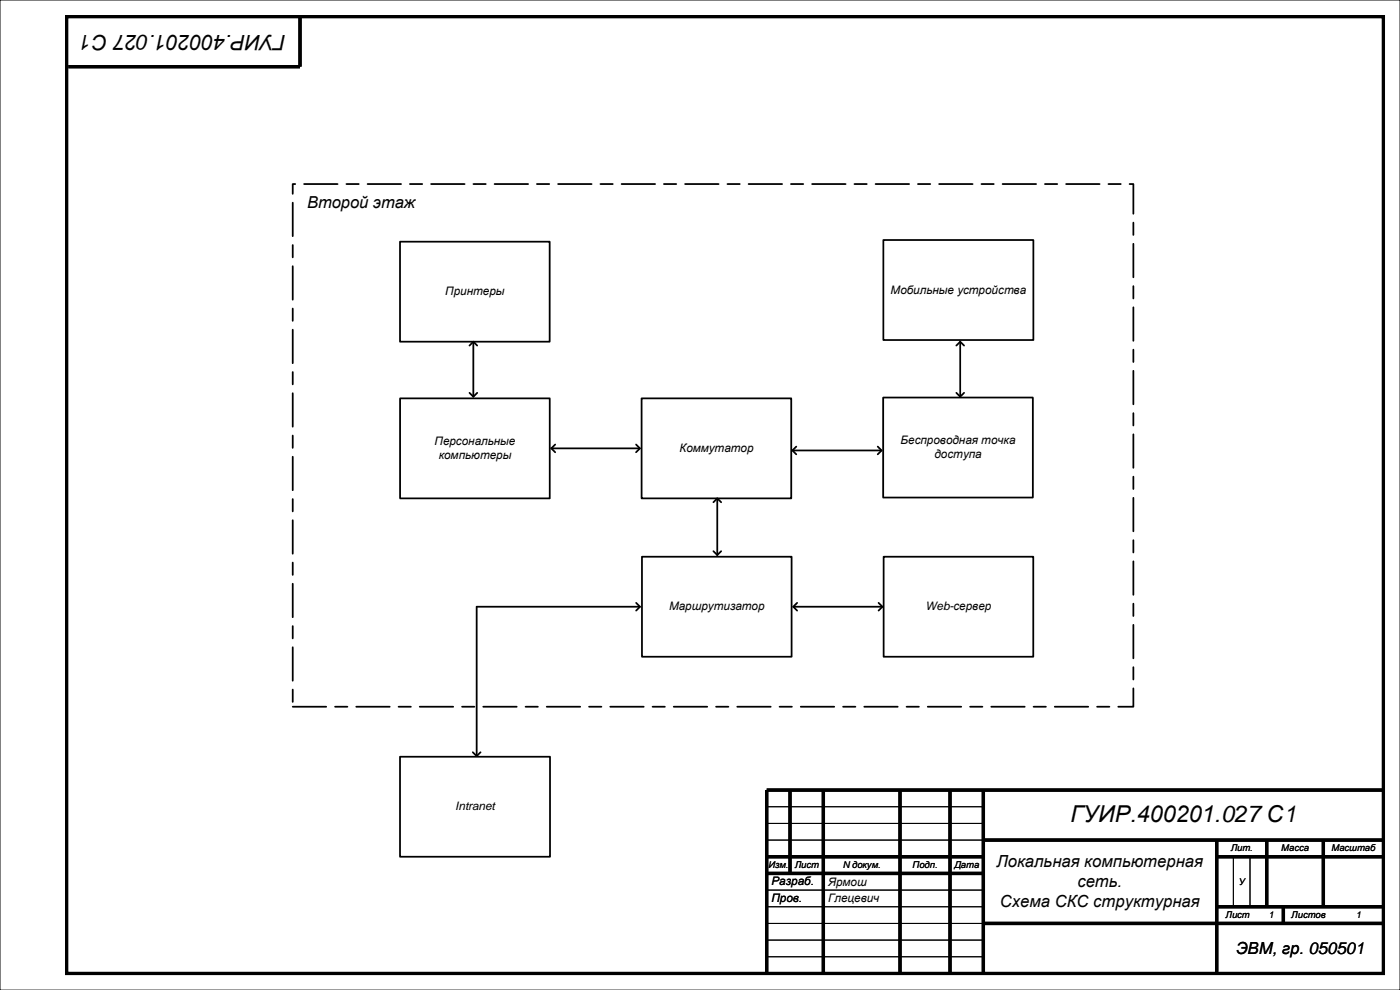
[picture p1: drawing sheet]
<svg xmlns="http://www.w3.org/2000/svg" width="420mm" height="297mm" viewBox="0 0 420 297" stroke-linecap="round" stroke-linejoin="round" font-family="sans-serif">
<path d="M0 0h420v297h-420zM230 242h65M230 247h65M230 252h65M370 257v15M375 257v15M230 272h65M230 277h65M230 267h65M230 282h65M230 287h65" fill="none" stroke="#000" stroke-width=".3"/>
<g fill="none" stroke="#000" stroke-width="1" stroke-linecap="butt">
<path d="M20 5h395v287h-395zM90 5v15h-69.5M237 237v25M247 237v55M270 237v55M285 237v55M295 237v55M415 237h-185v55M230 257h65M295 252h120M365 252v40M365 257h50"/>
<path d="M380 252v20M397 252v20M230 262h65M295 277h120M365 272h50M385 272v5"/>
</g>
<g fill="none" stroke="#000" stroke-width=".53">
<path d="M120 72.5h44.9v30h-44.9zM265 72h45v30h-45zM120 119.5h44.9v30h-44.9zM140.8 103.7l1.2-1.2 1.2 1.2M140.8 117.8l1.2 1.2 1.2-1.2M142 102.5v16.5M192.5 119.5h44.9v30h-44.9zM264.9 119.2h44.9v30h-44.9zM286.9 103.7l1.2-1.2 1.1 1.2M286.9 117.8l1.2 1.2 1.1-1.2M288.1 102.5v16.5M165.4 134.5h26.6"/>
<path d="M166.6 133.3l-1.2 1.2 1.2 1.2M190.8 133.3l1.2 1.2-1.2 1.2M237.7 135.1h26.8M238.9 134l-1.2 1.1 1.2 1.2M263.3 134l1.2 1.1-1.2 1.2M214 150.7l1.2-1.2 1.1 1.2M215.2 149.5v17M192.6 167h44.9v30h-44.9zM214 165.3l1.2 1.2 1.1-1.2M265.1 167h44.9v30h-44.9zM190.8 180.8l1.2 1.2-1.2 1.2M192 182h-49v44.8"/>
<path d="M238 182h26.7M239.1 180.8l-1.1 1.2 1.1 1.2M263.6 180.8l1.1 1.2-1.1 1.2M120 227h45v30h-45zM141.8 225.6l1.2 1.2 1.2-1.2"/>
</g>
<path d="M87.8 55.2h252.2v156.8h-252.2z" fill="none" stroke="#000" stroke-width=".53" stroke-dasharray="10.1 2.6 3.7 2.6"/>
<text font-size="7" x="321.1" y="246.6">ГУИР.400201.027С1</text>
<text font-size="6.4" x="85.7" y="10.6" transform="rotate(-180 85.7 10.6)">ГУИР.400201.027 С1</text>
<g font-size="5">
<text x="92.1" y="62.5">Второй этаж</text>
<text x="298.9" y="260">Локальная компьютерная</text>
<text x="323.2" y="266">сеть.</text>
<text x="299.9" y="272">Схема СКС структурная</text>
<text x="370.8" y="286">ЭВМ, гр. 050501</text>
</g>
<g font-size="3.5">
<text x="133.6" y="88.6">Принтеры</text>
<text x="267.2" y="88.1">Мобильные устройства</text>
<text x="130.4" y="133.5">Персональные</text>
<text x="131.6" y="137.7">компьютеры</text>
<text x="203.8" y="135.6">Коммутатор</text>
<text x="270.2" y="133.2">Беспроводная точка</text>
<text x="280.3" y="137.4">доступа</text>
<text x="200.7" y="183.1">Маршрутизатор</text>
<text x="277.7" y="183.1">Web-сервер</text>
<text x="136.6" y="243.1">Intranet</text>
<text x="231.4" y="265.6">Разраб.</text>
<text x="248.4" y="265.9">Ярмош</text>
<text x="231.4" y="270.6">Пров.</text>
<text x="248.4" y="270.6">Глецевич</text>
</g>
<g font-size="2.8">
<text x="369.2" y="255.4">Лит.</text>
<text x="384.4" y="255.4">Масса</text>
<text x="399.5" y="255.4">Масштаб</text>
<text x="230.5" y="260.4">Изм.</text>
<text x="238.4" y="260.4">Лист</text>
<text x="252.8" y="260.4">N докум.</text>
<text x="273.8" y="260.4">Подп.</text>
<text x="286.3" y="260.4">Дата</text>
<text x="371.6" y="265.4">У</text>
<text x="367.7" y="275.4">Лист</text>
<text x="380.5" y="275.4">1</text>
<text x="387.4" y="275.4">Листов</text>
<text x="406.8" y="275.4">1</text>
</g>
</svg>
